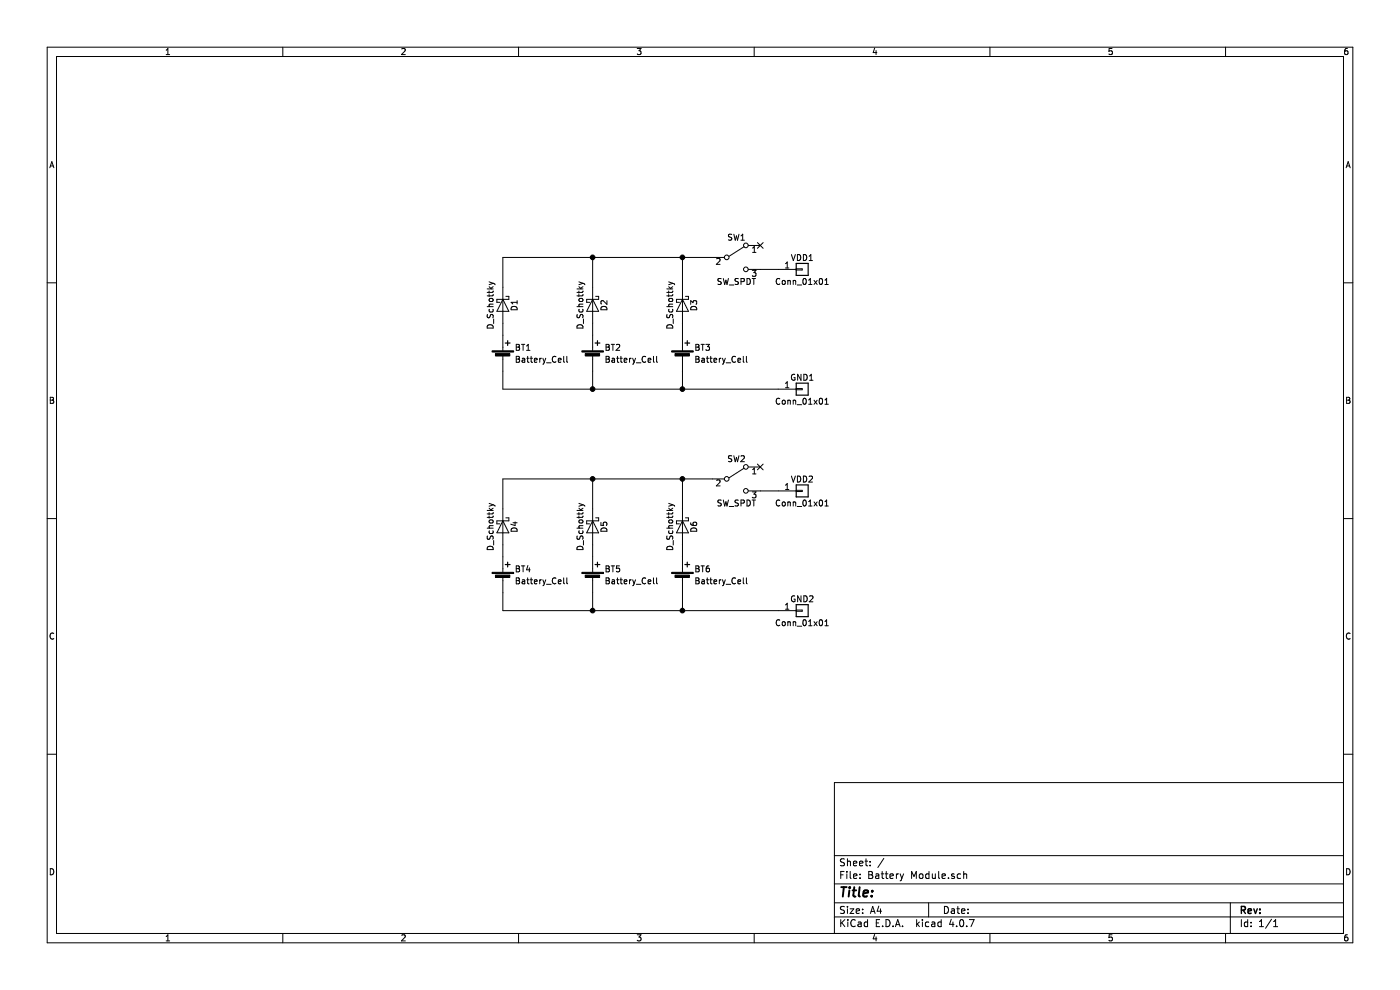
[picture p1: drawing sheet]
EESchema Schematic File Version 2
LIBS:power
LIBS:device
LIBS:switches
LIBS:relays
LIBS:motors
LIBS:transistors
LIBS:conn
LIBS:linear
LIBS:regul
LIBS:74xx
LIBS:cmos4000
LIBS:adc-dac
LIBS:memory
LIBS:xilinx
LIBS:microcontrollers
LIBS:dsp
LIBS:microchip
LIBS:analog_switches
LIBS:motorola
LIBS:texas
LIBS:intel
LIBS:audio
LIBS:interface
LIBS:digital-audio
LIBS:philips
LIBS:display
LIBS:cypress
LIBS:siliconi
LIBS:opto
LIBS:atmel
LIBS:contrib
LIBS:valves
LIBS:Battery Module-cache
EELAYER 25 0
EELAYER END
$Descr A4 11693 8268
encoding utf-8
Sheet 1 1
Title ""
Date ""
Rev ""
Comp ""
Comment1 ""
Comment2 ""
Comment3 ""
Comment4 ""
$EndDescr
$Comp
L Battery_Cell BT1
U 1 1
P 4200 3000
F 0 "BT1" H 4300 3100 50  0000 L CNN
F 1 "Battery_Cell" H 4300 3000 50  0000 L CNN
F 2 "Footprints:BHSD-2032-SM" V 4200 3060 50  0001 C CNN
F 3 "" V 4200 3060 50  0001 C CNN
	1    4200 3000
	1    0    0    -1  
$EndComp
$Comp
L Battery_Cell BT2
U 1 1
P 4950 3000
F 0 "BT2" H 5050 3100 50  0000 L CNN
F 1 "Battery_Cell" H 5050 3000 50  0000 L CNN
F 2 "Footprints:BHSD-2032-SM" V 4950 3060 50  0001 C CNN
F 3 "" V 4950 3060 50  0001 C CNN
	1    4950 3000
	1    0    0    -1  
$EndComp
$Comp
L Battery_Cell BT3
U 1 1
P 5700 3000
F 0 "BT3" H 5800 3100 50  0000 L CNN
F 1 "Battery_Cell" H 5800 3000 50  0000 L CNN
F 2 "Footprints:BHSD-2032-SM" V 5700 3060 50  0001 C CNN
F 3 "" V 5700 3060 50  0001 C CNN
	1    5700 3000
	1    0    0    -1  
$EndComp
Wire Wire Line
	4200 2700 4200 2800
Wire Wire Line
	4950 2700 4950 2800
Wire Wire Line
	5700 2700 5700 2800
Wire Wire Line
	4200 2400 4200 2150
Wire Wire Line
	4200 2150 5950 2150
Wire Wire Line
	4950 2400 4950 2150
Connection ~ 4950 2150
Wire Wire Line
	5700 2150 5700 2400
Connection ~ 5700 2150
Wire Wire Line
	4200 3100 4200 3250
Wire Wire Line
	4200 3250 6500 3250
Wire Wire Line
	5700 3100 5700 3250
Connection ~ 5700 3250
Wire Wire Line
	4950 3100 4950 3250
Connection ~ 4950 3250
$Comp
L Conn_01x01 VDD1
U 1 1
P 6700 2250
F 0 "VDD1" H 6700 2350 50  0000 C CNN
F 1 "Conn_01x01" H 6700 2150 50  0000 C CNN
F 2 "Footprints:2060" H 6700 2250 50  0001 C CNN
F 3 "" H 6700 2250 50  0001 C CNN
	1    6700 2250
	1    0    0    -1  
$EndComp
$Comp
L Conn_01x01 GND1
U 1 1
P 6700 3250
F 0 "GND1" H 6700 3350 50  0000 C CNN
F 1 "Conn_01x01" H 6700 3150 50  0000 C CNN
F 2 "Footprints:2060" H 6700 3250 50  0001 C CNN
F 3 "" H 6700 3250 50  0001 C CNN
	1    6700 3250
	1    0    0    -1  
$EndComp
$Comp
L D_Schottky D1
U 1 1
P 4200 2550
F 0 "D1" H 4200 2650 50  0000 C CNN
F 1 "D_Schottky" H 4200 2450 50  0000 C CNN
F 2 "Footprints:SS2040FL" H 4200 2550 50  0001 C CNN
F 3 "" H 4200 2550 50  0001 C CNN
	1    4200 2550
	0    1    1    0   
$EndComp
$Comp
L D_Schottky D2
U 1 1
P 4950 2550
F 0 "D2" H 4950 2650 50  0000 C CNN
F 1 "D_Schottky" H 4950 2450 50  0000 C CNN
F 2 "Footprints:SS2040FL" H 4950 2550 50  0001 C CNN
F 3 "" H 4950 2550 50  0001 C CNN
	1    4950 2550
	0    1    1    0   
$EndComp
$Comp
L D_Schottky D3
U 1 1
P 5700 2550
F 0 "D3" H 5700 2650 50  0000 C CNN
F 1 "D_Schottky" H 5700 2450 50  0000 C CNN
F 2 "Footprints:SS2040FL" H 5700 2550 50  0001 C CNN
F 3 "" H 5700 2550 50  0001 C CNN
	1    5700 2550
	0    1    1    0   
$EndComp
$Comp
L SW_SPDT SW1
U 1 1
P 6150 2150
F 0 "SW1" H 6150 2320 50  0000 C CNN
F 1 "SW_SPDT" H 6150 1950 50  0000 C CNN
F 2 "Footprints:SSSS811101" H 6150 2150 50  0001 C CNN
F 3 "" H 6150 2150 50  0001 C CNN
	1    6150 2150
	1    0    0    -1  
$EndComp
$Comp
L Battery_Cell BT4
U 1 1
P 4200 4850
F 0 "BT4" H 4300 4950 50  0000 L CNN
F 1 "Battery_Cell" H 4300 4850 50  0000 L CNN
F 2 "Footprints:BHSD-2032-SM" V 4200 4910 50  0001 C CNN
F 3 "" V 4200 4910 50  0001 C CNN
	1    4200 4850
	1    0    0    -1  
$EndComp
$Comp
L Battery_Cell BT5
U 1 1
P 4950 4850
F 0 "BT5" H 5050 4950 50  0000 L CNN
F 1 "Battery_Cell" H 5050 4850 50  0000 L CNN
F 2 "Footprints:BHSD-2032-SM" V 4950 4910 50  0001 C CNN
F 3 "" V 4950 4910 50  0001 C CNN
	1    4950 4850
	1    0    0    -1  
$EndComp
$Comp
L Battery_Cell BT6
U 1 1
P 5700 4850
F 0 "BT6" H 5800 4950 50  0000 L CNN
F 1 "Battery_Cell" H 5800 4850 50  0000 L CNN
F 2 "Footprints:BHSD-2032-SM" V 5700 4910 50  0001 C CNN
F 3 "" V 5700 4910 50  0001 C CNN
	1    5700 4850
	1    0    0    -1  
$EndComp
Wire Wire Line
	4200 4550 4200 4650
Wire Wire Line
	4950 4550 4950 4650
Wire Wire Line
	5700 4550 5700 4650
Wire Wire Line
	4200 4250 4200 4000
Wire Wire Line
	4200 4000 5950 4000
Wire Wire Line
	4950 4250 4950 4000
Connection ~ 4950 4000
Wire Wire Line
	5700 4000 5700 4250
Connection ~ 5700 4000
Wire Wire Line
	4200 4950 4200 5100
Wire Wire Line
	4200 5100 6500 5100
Wire Wire Line
	5700 4950 5700 5100
Connection ~ 5700 5100
Wire Wire Line
	4950 4950 4950 5100
Connection ~ 4950 5100
$Comp
L Conn_01x01 VDD2
U 1 1
P 6700 4100
F 0 "VDD2" H 6700 4200 50  0000 C CNN
F 1 "Conn_01x01" H 6700 4000 50  0000 C CNN
F 2 "Footprints:2060" H 6700 4100 50  0001 C CNN
F 3 "" H 6700 4100 50  0001 C CNN
	1    6700 4100
	1    0    0    -1  
$EndComp
$Comp
L Conn_01x01 GND2
U 1 1
P 6700 5100
F 0 "GND2" H 6700 5200 50  0000 C CNN
F 1 "Conn_01x01" H 6700 5000 50  0000 C CNN
F 2 "Footprints:2060" H 6700 5100 50  0001 C CNN
F 3 "" H 6700 5100 50  0001 C CNN
	1    6700 5100
	1    0    0    -1  
$EndComp
$Comp
L D_Schottky D4
U 1 1
P 4200 4400
F 0 "D4" H 4200 4500 50  0000 C CNN
F 1 "D_Schottky" H 4200 4300 50  0000 C CNN
F 2 "Footprints:SS2040FL" H 4200 4400 50  0001 C CNN
F 3 "" H 4200 4400 50  0001 C CNN
	1    4200 4400
	0    1    1    0   
$EndComp
$Comp
L D_Schottky D5
U 1 1
P 4950 4400
F 0 "D5" H 4950 4500 50  0000 C CNN
F 1 "D_Schottky" H 4950 4300 50  0000 C CNN
F 2 "Footprints:SS2040FL" H 4950 4400 50  0001 C CNN
F 3 "" H 4950 4400 50  0001 C CNN
	1    4950 4400
	0    1    1    0   
$EndComp
$Comp
L D_Schottky D6
U 1 1
P 5700 4400
F 0 "D6" H 5700 4500 50  0000 C CNN
F 1 "D_Schottky" H 5700 4300 50  0000 C CNN
F 2 "Footprints:SS2040FL" H 5700 4400 50  0001 C CNN
F 3 "" H 5700 4400 50  0001 C CNN
	1    5700 4400
	0    1    1    0   
$EndComp
$Comp
L SW_SPDT SW2
U 1 1
P 6150 4000
F 0 "SW2" H 6150 4170 50  0000 C CNN
F 1 "SW_SPDT" H 6150 3800 50  0000 C CNN
F 2 "Footprints:SSSS811101" H 6150 4000 50  0001 C CNN
F 3 "" H 6150 4000 50  0001 C CNN
	1    6150 4000
	1    0    0    -1  
$EndComp
NoConn ~ 6350 2050
Wire Wire Line
	6350 2250 6500 2250
Wire Wire Line
	6500 4100 6350 4100
NoConn ~ 6350 3900
$EndSCHEMATC
